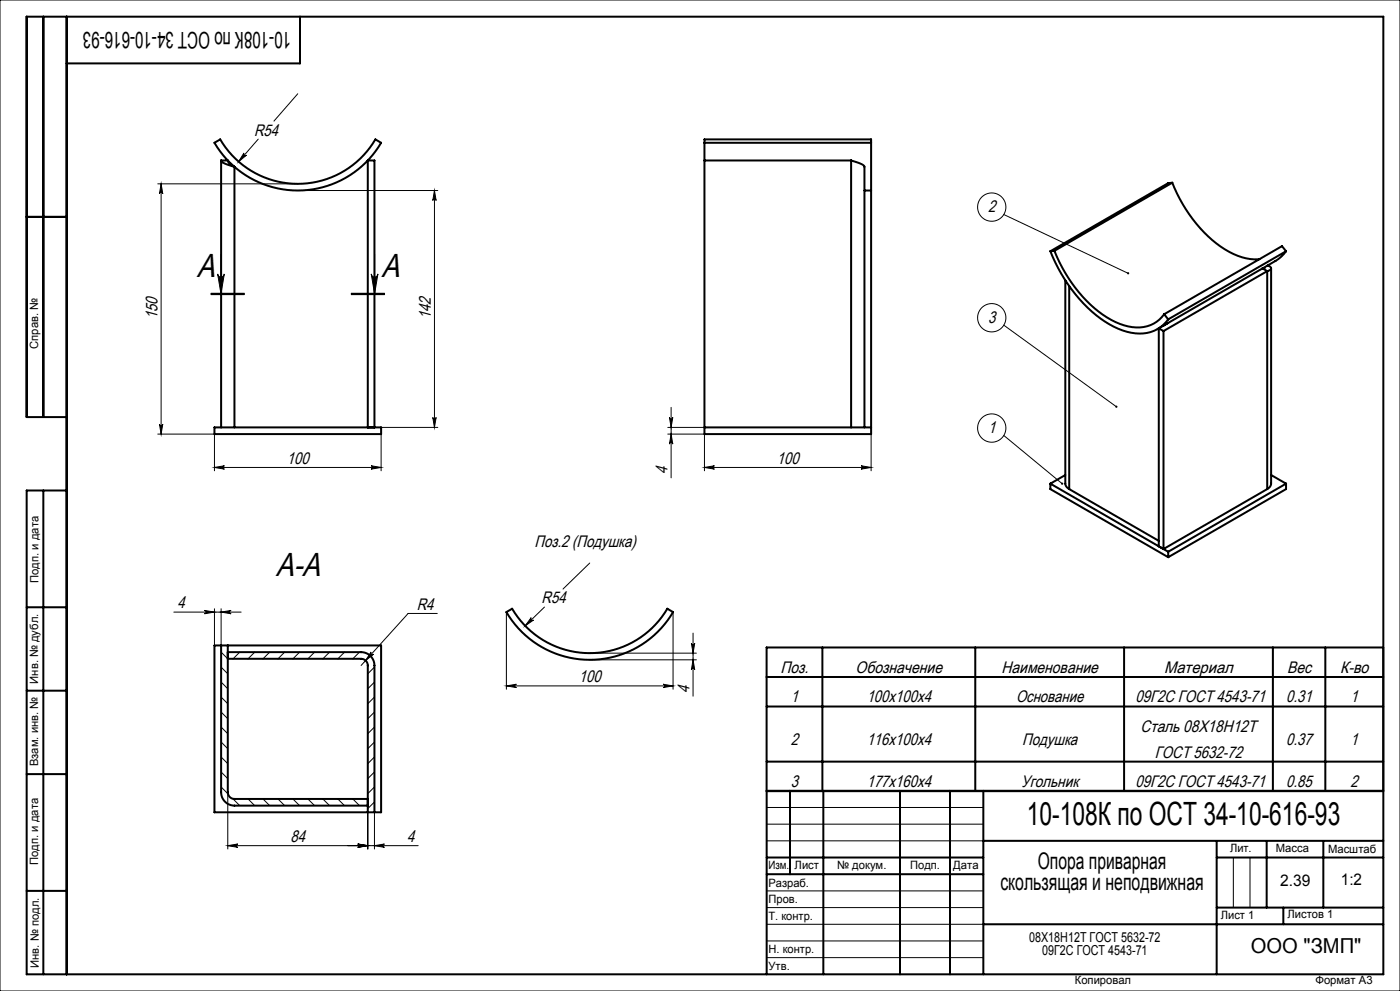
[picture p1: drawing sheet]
<svg xmlns="http://www.w3.org/2000/svg" width="420mm" height="297mm" viewBox="0 0 420 297" stroke-linecap="round" stroke-linejoin="round" font-family="sans-serif">
<g fill="none" stroke="#000" stroke-width=".3">
<path d="M0 0h420v297h-420zM89.3 28.1l-7.1 8.2M47.3 55.1h42M48.3 55.1l.5 3a.5 .5 0 0 0-.5-.5 .5 .5 0 0 0-.5 .5zM48.3 55.1v75M73.2 45.9a.5 .5 0 0 0 0 .6 .5 .5 0 0 0 .7 0l-2.3 1.9zM77.5 41.7l-5.9 6.7M89.3 57.1h42M130.3 57.1l.5 3a.5 .5 0 0 0-.5-.5 .5 .5 0 0 0-.5 .5zM130.3 57.1v71M66.3 76.1v12M112.4 76.1v12"/>
<path d="M301.1 64.3l37.3 17.6M63.3 88.3h10zM63.3 88.1h10M63.3 87.9h10M65.3 82.1a1 1 0 0 0 1 .9 1 1 0 0 0 1-.9l-1 6zM105.4 88.1h10M105.4 87.9h10M105.4 88.3h10M111.4 82.1a1 1 0 0 0 1 .9 1 1 0 0 0 1-.9l-1 6zM301.1 97.5l33.8 24.4M47.3 130.1h17v11M47.8 127.1a.5 .5 0 0 0 .5 .5 .5 .5 0 0 0 .5-.5l-.5 3z"/>
<path d="M111.3 139.6l3 .5-3 .5a.5 .5 0 0 0 .5-.5 .5 .5 0 0 0-.5-.5zM114.3 128.1h17M114.3 130.1v11M129.8 125.1a.5 .5 0 0 0 .5 .5 .5 .5 0 0 0 .5-.5l-.5 3zM200.3 130.1h11v11M200.3 128.1h11M200.8 125.1a.5 .5 0 0 0 .5 .5 .5 .5 0 0 0 .5-.5l-.5 3zM201.3 130.1l.5 3a.5 .5 0 0 0-.5-.5 .5 .5 0 0 0-.5 .5zM201.3 122.1v21.1M258.3 139.6l3 .5-3 .5a.5 .5 0 0 0 .5-.5 .5 .5 0 0 0-.5-.5zM261.3 130.1v11M301.1 130.5l17.5 14.5"/>
<path d="M64.3 140.1l3-.5a.5 .5 0 0 0-.4 .5 .5 .5 0 0 0 .4 .5zM64.3 140.1h50M211.3 140.1h50M211.3 140.1l3-.5a.5 .5 0 0 0-.4 .5 .5 .5 0 0 0 .4 .5zM176.9 168.7l-8 7.8M52.1 183.4h20.2M61.3 182.9l3 .5-3 .5a.5 .5 0 0 0 .5-.5 .5 .5 0 0 0-.5-.5zM64.3 182.4v11M66.3 183.4l3-.5a.5 .5 0 0 0-.4 .5 .5 .5 0 0 0 .4 .5zM66.3 182.4v11M66.3 199.9l2 2M66.3 195.4l2 2"/>
<path d="M71.9 195.4l-2 2M76.4 195.4l-2 2M80.9 195.4l-2 2M85.4 195.4l-2 2M89.9 195.4l-2 2M94.4 195.4l-2 2M98.9 195.4l-2 2M103.4 195.4l-2 2M107.8 195.4l-2 2M109.8 198h-.1M111.3 195.4a.5 .5 0 0 0 .1 .7 .5 .5 0 0 0 .7 0l-2.4 1.9zM112.3 199.9l-2 2"/>
<path d="M131.2 183.8h-8.8l-14.1 15.6M151.9 183.4v23.2M159.4 185.1a.5 .5 0 0 0 0 .7 .5 .5 0 0 0 .7 0l-2.5 1.8zM163.3 181.9l-5.7 5.7M176.9 195.7h32M176.9 197.7h32M201.9 183.4v23.2M207.4 192.7a.5 .5 0 0 0 .5 .5 .5 .5 0 0 0 .5-.5l-.5 3zM207.9 189.7v18.9M207.9 197.7l.5 3a.5 .5 0 0 0-.5-.4 .5 .5 0 0 0-.5 .4zM66.3 217.9l2 2M66.3 213.4l2 2"/>
<path d="M66.3 208.9l2 2M66.3 204.4l2 2M112.3 204.4l-2 2M112.3 208.9l-2 2M112.3 213.4l-2 2M112.3 217.9l-2 2M151.9 205.6l3-.5a.5 .5 0 0 0-.5 .5 .5 .5 0 0 0 .5 .5zM151.9 205.6h50M198.9 205.1l3 .5-3 .5a.5 .5 0 0 0 .5-.5 .5 .5 0 0 0-.5-.5zM66.3 235.9l2.1 2M66.3 231.4l2 2M66.3 226.9l2 2"/>
<path d="M66.3 222.4l2 2M68.3 237.4v17M69.9 239.4l2 2M74.4 239.4l2 2M78.9 239.4l2 2M83.4 239.4l2 2M87.9 239.4l2 2M92.4 239.4l2 2M96.9 239.4l2 2M101.4 239.4l2 2M105.8 239.4l2 2M112.3 222.4l-2 2"/>
<path d="M112.3 226.9l-2 2M112.3 231.4l-2 2M112.3 235.9l-2 2M68.3 253.4h57.2M68.3 253.4l3-.5a.5 .5 0 0 0-.4 .5 .5 .5 0 0 0 .4 .5zM107.3 252.9l3 .5-3 .5a.5 .5 0 0 0 .5-.5 .5 .5 0 0 0-.5-.5zM110.3 243.4v11M112.3 243.4v11M112.3 253.4l3-.5a.5 .5 0 0 0-.4 .5 .5 .5 0 0 0 .4 .5zM112.3 240.3l-2 2M230 242h65M230 247h65"/>
<path d="M230 252h65M370 257v15M375 257v15M230 267h65M230 272h65M230 277h65M230 282h65M230 287h65"/>
<circle cx="297.5" cy="62.1" r="4.2"/>
<circle cx="297.5" cy="95.2" r="4.2"/>
<circle cx="297.5" cy="128.3" r="4.2"/>
</g>
<g fill="none" stroke="#000" stroke-width=".6">
<path d="M13 5v120M20 5v287M90 5v14h-70M64.3 42.8l1.8-1a27 27 0 0 0 46.5 0l1.7 1a29 29 0 0 1-50 0zM66.3 48.1a5 5 0 0 0 3.4 1.7l.6 .2M66.3 48.1h2l.4 .8 1.6 1.1M66.3 48.1v80M70.3 50v78.1M211.3 42.8v5.3M211.3 48.1h44M211.3 48.1v82h50v-73M211.3 42.8v-1h50v1"/>
<path d="M211.3 42.8h50M255.3 48.1a8.9 8.9 0 0 1 4 1.7v78.3M255.3 48.1v80M259.3 57.1h2M261.3 42.8v14.3M351.7 54.8a41.2 41.2 0 0 0 17.1 20.7 15.8 15.8 0 0 0 9 2.2M351.7 54.8l-1.2 .1-35.4 20.4M351.7 54.8l-35.4 20.4M8 65h12M315.1 75.3a44 44 0 0 0 19 22.6 14 14 0 0 0 13.1 .8 10.2 10.2 0 0 0 3.3-3M316.3 75.2a41.2 41.2 0 0 0 17.1 20.7 13.5 13.5 0 0 0 12.7 1.1 9.5 9.5 0 0 0 3.1-2.8M316.3 75.2l-1.2 .1"/>
<path d="M380.3 79.6l.6 .3a.59 .59 0 0 1 .4 .5 .59 .59 0 0 1-.3 .5l-.8 .4M385.8 75.3a10.2 10.2 0 0 1-3.2 2.9l-3.8 2.2M385.8 75.3l-35.3 20.4M385.8 75.3l-1.2-1.5-35.4 20.4M319.6 84v61l.4 .9 .8 .7M320.8 85.7v60.9M347.6 98.4l-.3 .2M347.6 98.4l1.4 .8M347.6 98.4v65.3M349 99.2v65.3l31.2-17.9M349.2 94.2l1.3 1.5M350.5 96.8l-1.5 .8"/>
<path d="M378.7 80.4l-31.1 18M378.7 80.4l1.5 .9M378.9 80.4h.4h-.6M380.2 81.3l-31.2 17.9M380.2 81.3v65.3M381.3 80.4v64.6l-.3 .9-.8 .7M20 125h-12v-120h407v287h-407v-145h12M64.3 128.1h50v2h-50zM110.3 128.1v-80h2v80M211.3 128.1h50M13 147v145M315.1 145l35.4 20.4"/>
<path d="M315.1 145v1.6l35.4 20.4M319.6 142.4l-4.5 2.6M320.8 146.6l26.8 15.5M381.3 142.4l4.5 2.6M385.8 145l-35.3 20.4M385.8 145v1.6l-35.3 20.4M350.5 165.4v1.6M8 182h12M64.3 193.4h50v50h-50zM66.3 193.4v44a4 4 0 0 0 4 4h40M68.3 193.4v44a2 2 0 0 0 2 2h40M68.3 195.4h40a4 4 0 0 1 4 4v44"/>
<path d="M68.3 197.4h40a2 2 0 0 1 2 2v44M151.9 183.4l1.7-1a27 27 0 0 0 46.6 0l1.7 1a29 29 0 0 1-50 0zM246.7 194v43.1M292.6 194v43.1M337.2 194v43.1M381.9 194v43.1M397.6 194v43.1M415 194h-185v43.1h185M8 207h12M230 211.7h185M230 202.9h185M8 232h12"/>
<path d="M230 228.3h185M237 237v25M247 237v55M270 237v55M285 237v55M295 237v55M415 237h-185v55M230 257h65M295 252h120M365 252v40M365 257h50M380 252v20"/>
<path d="M397 252v20M8 267h12M230 262h65M295 277h120M365 272h50M385 272v5"/>
</g>
<g fill="#000">
<path d="M73.2 45.9l-1.6 2.5 2.3-1.9a.5 .5 0 0 1-.7 0 .5 .5 0 0 1 0-.6zM64.3 140.1l3-.5a.5 .5 0 0 0-.4 .5 .5 .5 0 0 0 .4 .5zM111.3 139.6l3 .5-3 .5a.5 .5 0 0 0 .5-.5 .5 .5 0 0 0-.5-.5zM211.3 140.1l3-.5a.5 .5 0 0 0-.4 .5 .5 .5 0 0 0 .4 .5zM258.3 139.6l3 .5-3 .5a.5 .5 0 0 0 .5-.5 .5 .5 0 0 0-.5-.5zM111.3 195.4l-1.6 2.6 2.4-1.9a.5 .5 0 0 1-.7 0 .5 .5 0 0 1-.1-.7zM159.4 185.1l-1.8 2.5 2.5-1.8a.5 .5 0 0 1-.7 0 .5 .5 0 0 1 0-.7zM151.9 205.6l3-.5a.5 .5 0 0 0-.5 .5 .5 .5 0 0 0 .5 .5zM198.9 205.1l3 .5-3 .5a.5 .5 0 0 0 .5-.5 .5 .5 0 0 0-.5-.5z"/>
<path d="M338.2 81.7v.5l.5-.1-.3-.2 .3 .2v-.4zM334.7 121.7v.4h.4l-.2-.2 .3 .2-.1-.5zM318.4 144.7v.5h.5l-.3-.2 .3 .2v-.5zM111.4 82.1a1 1 0 0 0 1 .9 1 1 0 0 0 1-.9l-1 6zM65.3 82.1a1 1 0 0 0 1 .9 1 1 0 0 0 1-.9l-1 6z"/>
<path d="M47.8 127.1a.5 .5 0 0 0 .5 .5 .5 .5 0 0 0 .5-.5l-.5 3zM48.3 55.1l.5 3a.5 .5 0 0 0-.5-.5 .5 .5 0 0 0-.5 .5zM129.8 125.1a.5 .5 0 0 0 .5 .5 .5 .5 0 0 0 .5-.5l-.5 3zM130.3 57.1l.5 3a.5 .5 0 0 0-.5-.5 .5 .5 0 0 0-.5 .5z"/>
<path d="M200.8 125.1a.5 .5 0 0 0 .5 .5 .5 .5 0 0 0 .5-.5l-.5 3zM201.3 130.1l.5 3a.5 .5 0 0 0-.5-.5 .5 .5 0 0 0-.5 .5zM207.4 192.7a.5 .5 0 0 0 .5 .5 .5 .5 0 0 0 .5-.5l-.5 3zM207.9 197.7l.5 3a.5 .5 0 0 0-.5-.4 .5 .5 0 0 0-.5 .4z"/>
<path d="M66.3 183.4l3-.5a.5 .5 0 0 0-.4 .5 .5 .5 0 0 0 .4 .5zM61.3 182.9l3 .5-3 .5a.5 .5 0 0 0 .5-.5 .5 .5 0 0 0-.5-.5z"/>
<path d="M107.3 252.9l3 .5-3 .5a.5 .5 0 0 0 .5-.5 .5 .5 0 0 0-.5-.5zM68.3 253.4l3-.5a.5 .5 0 0 0-.4 .5 .5 .5 0 0 0 .4 .5zM112.3 253.4l3-.5a.5 .5 0 0 0-.4 .5 .5 .5 0 0 0 .4 .5zM107.3 252.9l3 .5-3 .5a.5 .5 0 0 0 .5-.5 .5 .5 0 0 0-.5-.5z"/>
</g>
<g font-size="10">
<text x="59.1" y="82.9">A</text>
<text x="114.4" y="82.9">A</text>
<text x="82.8" y="172.6">A-A</text>
</g>
<text font-size="9.6" x="308" y="247.3">10-108К по ОСТ 34-10-616-93</text>
<g font-size="6.9">
<text x="87.3" y="9.6" transform="rotate(-180 87.3 9.6)">10-108К по ОСТ 34-10-616-93</text>
<text x="311.3" y="260.4">Опора приварная</text>
<text x="300.1" y="266.8">скользящая и неподвижная</text>
</g>
<text font-size="6.2" x="375.2" y="285.5">ООО &quot;ЗМП&quot;</text>
<g font-size="5">
<text x="76.2" y="40.6">R54</text>
<text x="296.4" y="63.7">2</text>
<text x="47.3" y="95.7" transform="rotate(-90 47.3 95.7)">150</text>
<text x="129.3" y="95.7" transform="rotate(-90 129.3 95.7)">142</text>
<text x="296.4" y="96.8">3</text>
<text x="296.4" y="129.9">1</text>
<text x="86" y="139">100</text>
<text x="200.3" y="142.1" transform="rotate(-90 200.3 142.1)">4</text>
<text x="233" y="139">100</text>
<text x="160.4" y="163.8">Поз.2 (Подушка)</text>
<text x="53.2" y="182.4">4</text>
<text x="125" y="182.8">R4</text>
<text x="162.5" y="180.9">R54</text>
<text x="234.2" y="201.7">Поз.</text>
<text x="256.7" y="201.7">Обозначение</text>
<text x="300.5" y="201.7">Наименование</text>
<text x="349.2" y="201.7">Материал</text>
<text x="386.1" y="201.7">Вес</text>
<text x="402" y="201.7">К-во</text>
<text x="173.6" y="204.5">100</text>
<text x="206.8" y="207.5" transform="rotate(-90 206.8 207.5)">4</text>
<text x="237.3" y="210.5">1</text>
<text x="260" y="210.5">100х100х4</text>
<text x="304.8" y="210.5">Основание</text>
<text x="340.6" y="210.5">09Г2С ГОСТ 4543-71</text>
<text x="385.9" y="210.5">0.31</text>
<text x="405.2" y="210.5">1</text>
<text x="342.2" y="219.4">Сталь 08Х18Н12Т</text>
<text x="237.3" y="223.2">2</text>
<text x="260" y="223.2">116x100x4</text>
<text x="306.6" y="223.2">Подушка</text>
<text x="346.5" y="227.1">ГОСТ 5632-72</text>
<text x="385.9" y="223.2">0.37</text>
<text x="405.2" y="223.2">1</text>
<text x="237.3" y="235.9">3</text>
<text x="260" y="235.9">177x160x4</text>
<text x="306.3" y="235.9">Угольник</text>
<text x="340.7" y="235.9">09Г2С ГОСТ 4543-71</text>
<text x="385.9" y="235.9">0.85</text>
<text x="405.2" y="235.9">2</text>
<text x="87.1" y="252.4">84</text>
<text x="122.2" y="252.4">4</text>
</g>
<g font-size="4.8">
<text x="384" y="265.6">2.39</text>
<text x="402.3" y="265.3">1:2</text>
</g>
<g font-size="4.1">
<text x="308.8" y="282.2">08Х18Н12Т ГОСТ 5632-72</text>
<text x="312.7" y="286.2">09Г2С ГОСТ 4543-71</text>
</g>
<g font-size="3.4">
<text x="11.5" y="104.5" transform="rotate(-90 11.5 104.5)">Справ. №</text>
<text x="11.6" y="174.7" transform="rotate(-90 11.6 174.7)">Подп. и дата</text>
<text x="11.4" y="204.9" transform="rotate(-90 11.4 204.9)">Инв. № дубл.</text>
<text x="11.4" y="229.6" transform="rotate(-90 11.4 229.6)">Взам. инв. №</text>
<text x="369" y="255.5">Лит.</text>
<text x="382.8" y="255.5">Масса</text>
<text x="398.4" y="255.6">Масштаб</text>
<text x="11.4" y="259.2" transform="rotate(-90 11.4 259.2)">Подп. и дата</text>
<text x="230.5" y="260.5">Изм.</text>
<text x="238.4" y="260.4">Лист</text>
<text x="251.1" y="260.4">№ докум.</text>
<text x="273" y="260.4">Подп.</text>
<text x="286" y="260.4">Дата</text>
<text x="230.5" y="265.7">Разраб.</text>
<text x="230.5" y="275.7">Т. контр.</text>
<text x="230.6" y="270.7">Пров.</text>
<text x="366.2" y="275.3">Лист 1</text>
<text x="386.3" y="275.2">Листов 1</text>
<text x="230.6" y="285.7">Н. контр.</text>
<text x="11.6" y="290" transform="rotate(-90 11.6 290)">Инв. № подл.</text>
<text x="230.6" y="290.7">Утв.</text>
<text x="322.5" y="295">Копировал</text>
<text x="394.6" y="295">Формат А3</text>
</g>
</svg>
